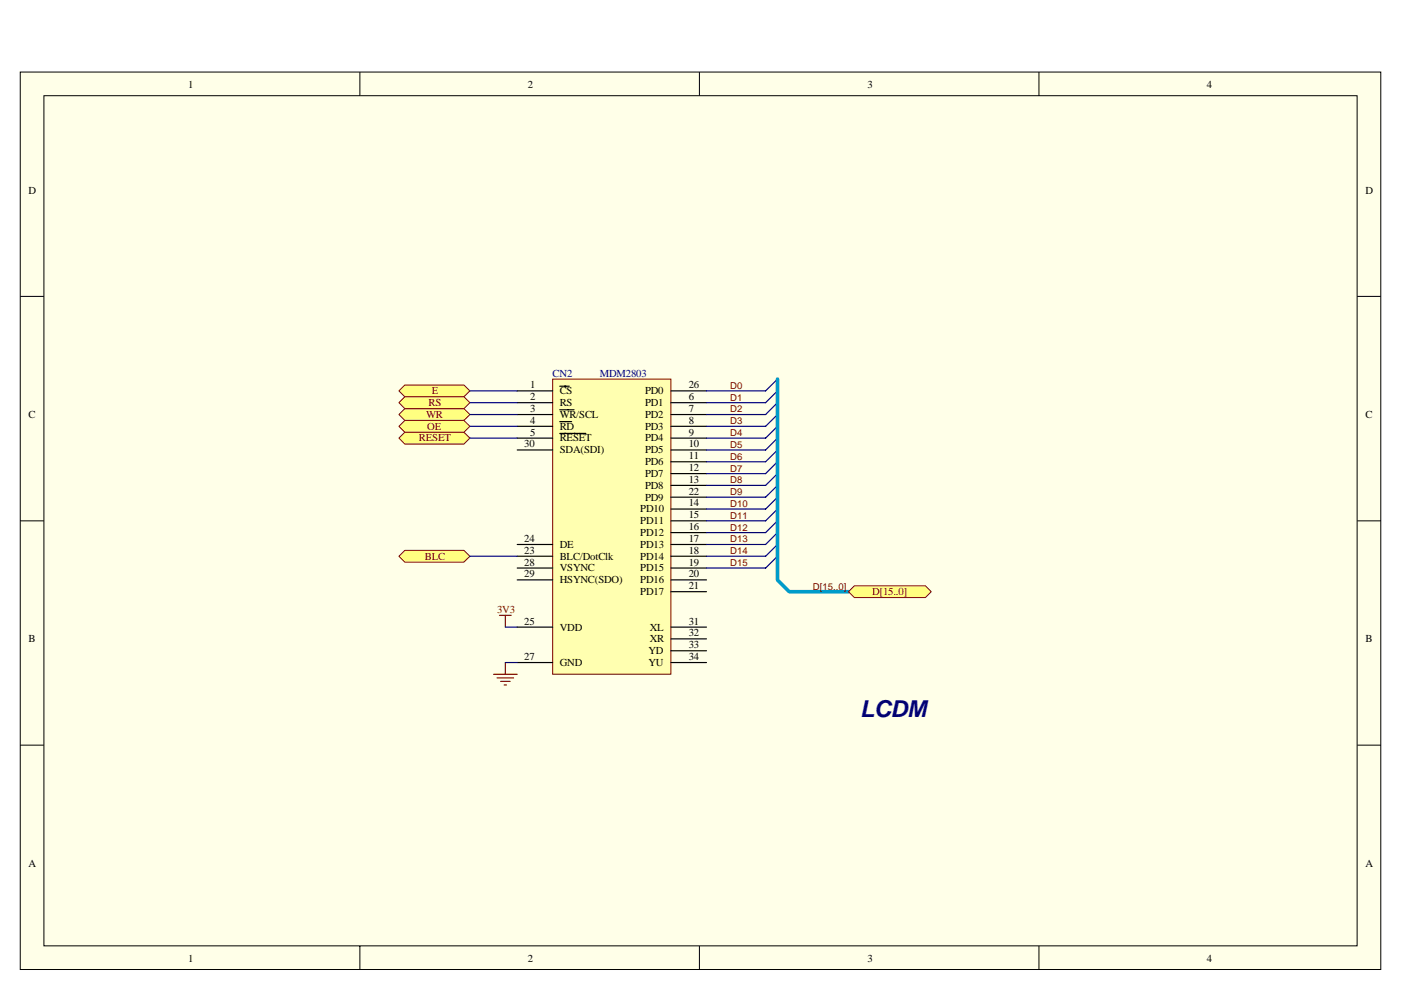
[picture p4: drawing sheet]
<svg xmlns="http://www.w3.org/2000/svg" width="297mm" height="210mm" viewBox="0 0 297 210" stroke-linecap="round" stroke-linejoin="round" font-family="sans-serif">
<path d="M4.3 15.3h288.5v190.3h-288.5z" fill="#ffffe8"/>
<g fill="none" stroke="#000" stroke-width=".21">
<path d="M4.3 15.3h288.5v190.3h-288.5zM76.3 15.3v5M148.3 15.3v5M220.3 15.3v5M9.3 20.3h278.4v180.3h-278.4zM4.3 62.9h5M287.8 62.9h5M4.3 110.5h5M287.8 110.5h5M4.3 158.1h5M287.8 158.1h5M76.3 200.6v5.1"/>
<path d="M148.3 200.6v5.1M220.3 200.6v5.1"/>
</g>
<path d="M117.2 80.4h25v62.6h-25z" fill="#ffffb0"/>
<path d="M117.2 80.4h25v62.6h-25z" fill="none" stroke="#800000" stroke-width=".21"/>
<g fill="none" stroke="#000" stroke-width=".25">
<path d="M109.7 82.9h7.5M109.7 85.4h7.5M109.7 87.9h7.5M109.7 90.4h7.5M109.7 92.9h7.5M109.7 95.4h7.5M118.7 81.9h2M118.7 86.9h3M118.7 89.4h2.5M118.7 91.9h5.5M142.3 82.9h7.5M142.3 85.4h7.5"/>
<path d="M142.3 87.9h7.5M142.3 90.4h7.5M142.3 92.9h7.5M142.3 95.4h7.5M142.3 97.9h7.5M109.7 115.5h7.5M109.7 118h7.5M142.3 115.5h7.5M142.3 118h7.5M142.3 105.5h7.5M142.3 100.5h7.5M142.3 103h7.5"/>
<path d="M142.3 108h7.5M142.3 110.5h7.5M142.3 113h7.5M109.7 133h7.5M109.7 120.5h7.5M109.7 123h7.5M142.3 133h7.5M142.3 120.5h7.5M142.3 123h7.5M142.3 125.5h7.5M142.3 135.5h7.5M142.3 138h7.5"/>
<path d="M109.7 140.5h7.5M142.3 140.5h7.5"/>
</g>
<g fill="#ffff80" stroke="#800000" stroke-width=".21">
<path d="M85.8 81.7h12.6l1.2 1.2-1.2 1.3h-12.6l-1.2-1.3z" fill-rule="evenodd"/>
<path d="M85.8 86.7h12.6l1.2 1.2-1.2 1.3h-12.6l-1.2-1.3z" fill-rule="evenodd"/>
<path d="M85.8 91.7h12.6l1.2 1.2-1.2 1.3h-12.6l-1.2-1.3z" fill-rule="evenodd"/>
<path d="M85.8 116.7h12.6l1.2 1.3-1.2 1.2h-12.6l-1.2-1.2z" fill-rule="evenodd"/>
</g>
<g fill="none" stroke="#000080" stroke-width=".25">
<path d="M99.6 82.9h10.1M99.6 87.9h10.1M99.6 92.9h10.1M164.8 80.4l-2.5 2.5h-12.5M164.8 85.4l-2.5 2.5h-12.5M164.8 90.4l-2.5 2.5h-12.5M164.8 82.9l-2.5 2.5h-12.5M164.8 87.9l-2.5 2.5h-12.5M164.8 92.9l-2.5 2.5h-12.5M164.8 95.4l-2.5 2.5h-12.5M164.8 97.9l-2.5 2.6h-12.5M99.6 118h10.1"/>
<path d="M164.8 115.5l-2.5 2.5h-12.5M164.8 100.5l-2.5 2.5h-12.5M164.8 103l-2.5 2.5h-12.5M164.8 105.5l-2.5 2.5h-12.5M164.8 108l-2.5 2.5h-12.5M164.8 110.5l-2.5 2.5h-12.5M164.8 113l-2.5 2.5h-12.5M164.8 118l-2.5 2.5h-12.5M107.1 133h2.6M107.1 140.5h2.6"/>
</g>
<path d="M105.9 130.5h2.5M107.1 130.5v2.5M104.6 143h5.1M105.4 143.8h3.5M106.1 144.5h2.1M106.9 145.3h.5M107.1 140.5v2.5" fill="none" stroke="#800000" stroke-width=".25"/>
<path d="M164.8 80.4v42.6l2.5 2.5h12.6" fill="none" stroke="#009cca" stroke-width=".75"/>
<path d="M179.9 125.5l1.2-1.3h15.1l1.2 1.3-1.2 1.2h-15.1z" fill-rule="evenodd" fill="#ffff80" stroke="#800000" stroke-width=".21"/>
<path d="M99.6 90.4h10.1M99.6 85.4h10.1" fill="none" stroke="#000080" stroke-width=".25"/>
<g fill="#ffff80" stroke="#800000" stroke-width=".21">
<path d="M85.8 84.2h12.6l1.2 1.2-1.2 1.3h-12.6l-1.2-1.3z" fill-rule="evenodd"/>
<path d="M85.8 89.2h12.6l1.2 1.2-1.2 1.3h-12.6l-1.2-1.3z" fill-rule="evenodd"/>
</g>
<text font-size="4.9" fill="#000080" x="182.4" y="152">LCDM</text>
<g font-size="2.3">
<text x="39.9" y="18.8">1</text>
<text x="111.9" y="18.8">2</text>
<text x="183.9" y="18.8">3</text>
<text x="255.9" y="18.8">4</text>
<text x="6.1" y="41">D</text>
<text x="289.5" y="41">D</text>
<text x="112.4" y="82.4">1</text>
<text x="118.7" y="83.6">CS</text>
<text x="136.8" y="83.6">PD0</text>
<text x="146" y="82.4">26</text>
<text x="6.1" y="88.6">C</text>
<text x="112.4" y="84.9">2</text>
<text x="112.4" y="87.4">3</text>
<text x="112.4" y="89.9">4</text>
<text x="118.7" y="86.1">RS</text>
<text x="118.7" y="88.6">WR/SCL</text>
<text x="136.8" y="86.1">PD1</text>
<text x="136.8" y="88.6">PD2</text>
<text x="146" y="84.9">6</text>
<text x="146" y="87.4">7</text>
<text x="146" y="89.9">8</text>
<text x="289.5" y="88.6">C</text>
<text x="111.2" y="94.9">30</text>
<text x="112.4" y="92.4">5</text>
<text x="118.7" y="91.1">RD</text>
<text x="118.7" y="93.6">RESET</text>
<text x="136.8" y="91.1">PD3</text>
<text x="136.8" y="93.6">PD4</text>
<text x="146" y="92.4">9</text>
<text x="146" y="94.9">10</text>
<text x="118.7" y="96.2">SDA(SDI)</text>
<text x="136.8" y="96.2">PD5</text>
<text x="136.8" y="98.7">PD6</text>
<text x="136.8" y="101.2">PD7</text>
<text x="146" y="97.4">11</text>
<text x="146" y="99.9">12</text>
<text x="136.8" y="106.2">PD9</text>
<text x="136.8" y="103.7">PD8</text>
<text x="146" y="107.4">14</text>
<text x="146" y="104.9">22</text>
<text x="146" y="102.4">13</text>
<text x="135.7" y="108.7">PD10</text>
<text x="135.7" y="111.2">PD11</text>
<text x="135.7" y="113.7">PD12</text>
<text x="146" y="109.9">15</text>
<text x="146" y="112.4">16</text>
<text x="111.2" y="114.9">24</text>
<text x="111.2" y="120">28</text>
<text x="111.2" y="117.5">23</text>
<text x="118.7" y="116.2">DE</text>
<text x="118.7" y="118.7">BLC/DotClk</text>
<text x="135.7" y="116.2">PD13</text>
<text x="135.7" y="118.7">PD14</text>
<text x="146" y="114.9">17</text>
<text x="146" y="117.5">18</text>
<text x="146" y="120">19</text>
<text x="111.2" y="122.4">29</text>
<text x="118.7" y="121.2">VSYNC</text>
<text x="118.7" y="123.7">HSYNC(SDO)</text>
<text x="135.7" y="121.2">PD15</text>
<text x="135.7" y="123.7">PD16</text>
<text x="146" y="122.4">20</text>
<text x="146" y="125">21</text>
<text x="135.7" y="126.2">PD17</text>
<text x="6.1" y="136.2">B</text>
<text x="111.2" y="132.5">25</text>
<text x="118.7" y="133.7">VDD</text>
<text x="137.7" y="133.7">XL</text>
<text x="137.7" y="136.2">XR</text>
<text x="146" y="132.5">31</text>
<text x="146" y="135">32</text>
<text x="146" y="137.5">33</text>
<text x="289.5" y="136.2">B</text>
<text x="111.2" y="140">27</text>
<text x="118.7" y="141.2">GND</text>
<text x="137.5" y="138.7">YD</text>
<text x="137.5" y="141.2">YU</text>
<text x="146" y="140">34</text>
<text x="6.1" y="183.8">A</text>
<text x="289.5" y="183.8">A</text>
<text x="39.9" y="204.1">1</text>
<text x="111.9" y="204.1">2</text>
<text x="183.9" y="204.1">3</text>
<text x="255.9" y="204.1">4</text>
</g>
<g font-size="2.3" fill="#800000">
<text x="91.6" y="83.6">E</text>
<text x="90.3" y="88.6">WR</text>
<text x="90.8" y="86.1">RS</text>
<text x="88.8" y="93.6">RESET</text>
<text x="90.6" y="91.1">OE</text>
<text x="90.1" y="118.7">BLC</text>
<text x="105.4" y="130">3V3</text>
<text x="184.9" y="126.2">D[15..0]</text>
</g>
<g font-size="2.3" fill="#000080">
<text x="117.2" y="79.9">CN2</text>
<text x="127.2" y="79.9">MDM2803</text>
</g>
<g font-size="2" fill="#800000">
<text x="154.8" y="82.5">D0</text>
<text x="154.8" y="85">D1</text>
<text x="154.8" y="87.5">D2</text>
<text x="154.8" y="90">D3</text>
<text x="154.8" y="92.5">D4</text>
<text x="154.8" y="95">D5</text>
<text x="154.8" y="97.5">D6</text>
<text x="154.8" y="100">D7</text>
<text x="154.8" y="102.5">D8</text>
<text x="154.8" y="105">D9</text>
<text x="154.8" y="107.5">D10</text>
<text x="154.8" y="110">D11</text>
<text x="154.8" y="112.5">D12</text>
<text x="154.8" y="115">D13</text>
<text x="154.8" y="117.5">D14</text>
<text x="154.8" y="120.1">D15</text>
<text x="172.4" y="125.1">D[15..0]</text>
</g>
</svg>
